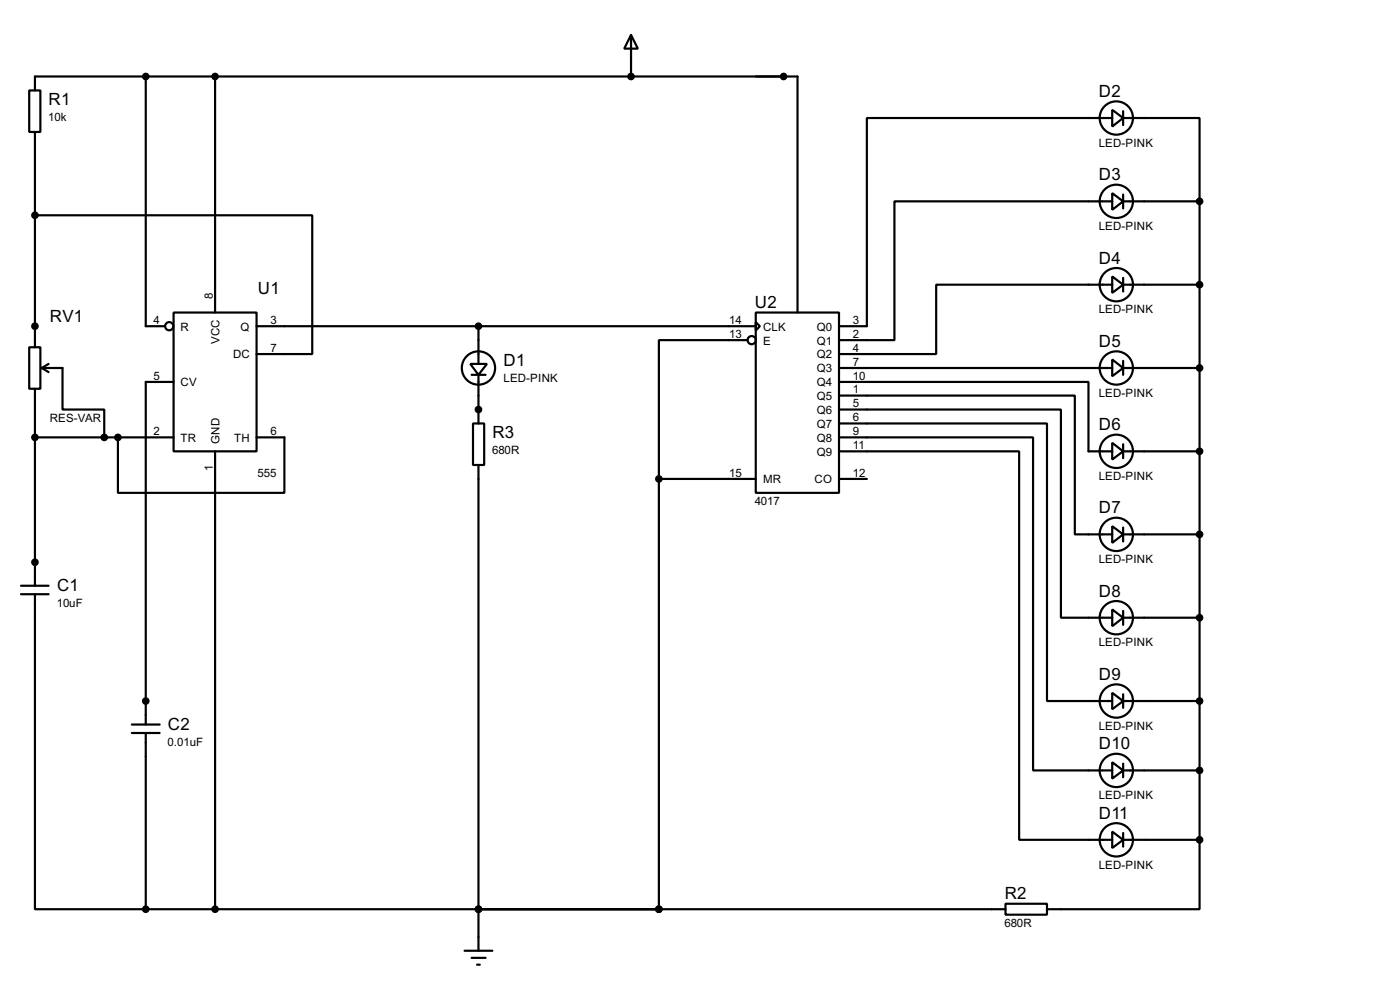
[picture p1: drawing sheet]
<svg xmlns="http://www.w3.org/2000/svg" width="256mm" height="180mm" viewBox="0 0 256 180" stroke-linecap="round" stroke-linejoin="round" font-family="sans-serif">
<g fill="none" stroke="#000" stroke-width=".4">
<path d="M5.4 16.6h2v7.6h-2zM6.4 16.6v-2.6h139.7v43.2M26.7 14v45.7h3.6M39.4 14v43.2M115.6 6.4l1.3 2.5h-2.5zM115.6 6.4v7.6M6.4 39.4h50.8v25.4h-10.2M6.4 24.2v39.4M203.8 20.1l2 1.5-2 1.6zM203.8 35.4l2 1.5-2 1.5zM203.8 21.6h-45v38.1h-5.1M203.8 36.9h-39.9v25.4h-10.2"/>
<path d="M205.8 21.6h14v15.3M205.8 36.9h14M205.8 20.4v2.5M205.8 35.6v2.6M219.8 36.9v116.8M31.8 57.2h15.2v25.4h-15.2zM47 59.7h91.5M87.7 59.7v6.9M138.5 57.2h15.2v33h-15.2zM138.5 59l.7 .7-.7 .8zM203.8 50.6l2 1.5-2 1.5zM203.8 52.1h-32.3v12.7h-17.8"/>
<path d="M205.8 52.1h14M205.8 50.9v2.5M5.4 63.6h2v7.6h-2zM6.4 71.2v36M7.7 67.4h3.8v7.6h7.6v5.1M7.7 67.4l1.2 .7M8.9 66.6l-1.2 .8M31.8 69.9h-5.1v62.7M86.2 66.6h3l-1.5 2zM86.4 68.6h2.6M86.7 77.5h2v7.6h-2zM87.7 68.6v8.9"/>
<path d="M137 62.3h-16.3v25.4M153.7 69.9h45.7v12.7h4.4M153.7 72.4h43.2v25.4h6.9M153.7 75h40.7v38.1h9.4M153.7 77.5h38.1v50.8h12M153.7 67.4h50.1M203.8 65.8l2 1.6-2 1.5zM205.8 67.4h14M205.8 66.1v2.5M6.4 80.1h25.4M21.6 80.1v10.1h30.5v-10.1h-5.1M39.4 82.6v83.8"/>
<path d="M87.7 85.1v88.9M120.7 87.7h17.8M120.7 87.7v78.7M153.7 80.1h35.6v60.9h14.5M153.7 82.6h33v71.1h17.1M153.7 87.7h5.1M203.8 81.1l2 1.5-2 1.5zM203.8 96.3l2 1.5-2 1.6zM205.8 82.6h14M205.8 97.8h14M205.8 81.3v2.6M205.8 96.6v2.5"/>
<path d="M3.9 107.2h5M3.9 108.8h5M6.4 108.8v57.6h20.3M203.8 111.6l2 1.5-2 1.5zM205.8 113.1h14M205.8 111.8v2.6M24.2 132.6h5.1M24.2 134.2h5.1M26.7 134.2v32.2M203.8 126.8l2 1.5-2 1.5zM203.8 139.5l2 1.5-2 1.5zM205.8 128.3h14"/>
<path d="M205.8 127.1v2.5M205.8 139.8v2.5M203.8 152.2l2 1.5-2 1.5zM205.8 141h14M205.8 153.7h14M205.8 152.5v2.5M219.8 153.7v12.7h-28M26.7 166.4h157.5M85.1 174h5.1M86.4 175.3h2.6M87.4 176.6h.5M184.2 165.4h7.6v2h-7.6z"/>
<circle cx="204.5" cy="36.9" r="3.1"/>
<circle cx="204.5" cy="21.6" r="3.1"/>
<circle cx="31" cy="59.7" r=".75"/>
<circle cx="204.5" cy="52.1" r="3.1"/>
<circle cx="87.6" cy="67.4" r="3.1"/>
<circle cx="137.7" cy="62.3" r=".75"/>
<circle cx="204.5" cy="67.4" r="3.1"/>
<circle cx="204.5" cy="82.6" r="3.1"/>
<circle cx="204.5" cy="97.8" r="3.1"/>
<circle cx="204.5" cy="113.1" r="3.1"/>
<circle cx="204.5" cy="128.3" r="3.1"/>
<circle cx="204.5" cy="153.7" r="3.1"/>
<circle cx="204.5" cy="141" r="3.1"/>
</g>
<g fill="#000">
<circle cx="6.4" cy="59.7" r=".2"/>
<circle cx="87.7" cy="75" r=".2"/>
<circle cx="6.4" cy="102.9" r=".2"/>
<circle cx="26.7" cy="128.3" r=".2"/>
<circle cx="87.7" cy="166.4" r=".2"/>
<circle cx="120.7" cy="166.4" r=".2"/>
</g>
<g fill="#000" stroke="#000" stroke-width=".4">
<circle cx="26.7" cy="14" r=".5"/>
<circle cx="39.4" cy="14" r=".5"/>
<circle cx="115.6" cy="14" r=".5"/>
<circle cx="143.5" cy="14" r=".5"/>
<circle cx="6.4" cy="39.4" r=".5"/>
<circle cx="219.7" cy="36.9" r=".5"/>
<circle cx="6.4" cy="59.7" r=".5"/>
<circle cx="87.6" cy="59.7" r=".5"/>
<circle cx="219.7" cy="52.1" r=".5"/>
<circle cx="87.6" cy="75" r=".5"/>
<circle cx="219.7" cy="67.4" r=".5"/>
<circle cx="6.4" cy="80.1" r=".5"/>
<circle cx="19.1" cy="80.1" r=".5"/>
<circle cx="21.6" cy="80.1" r=".5"/>
<circle cx="120.7" cy="87.7" r=".5"/>
<circle cx="219.7" cy="82.6" r=".5"/>
<circle cx="219.7" cy="97.8" r=".5"/>
<circle cx="6.4" cy="102.9" r=".5"/>
<circle cx="219.7" cy="113.1" r=".5"/>
<circle cx="26.7" cy="128.3" r=".5"/>
<circle cx="219.7" cy="128.3" r=".5"/>
<circle cx="219.7" cy="153.7" r=".5"/>
<circle cx="219.7" cy="141" r=".5"/>
<circle cx="26.7" cy="166.4" r=".5"/>
<circle cx="39.4" cy="166.4" r=".5"/>
<circle cx="87.6" cy="166.4" r=".5"/>
<circle cx="120.7" cy="166.4" r=".5"/>
</g>
<g font-size="3.5">
<text x="201.3" y="17.8">D2</text>
<text x="8.9" y="19.2">R1</text>
<text x="201.3" y="33">D3</text>
<text x="47.3" y="53.9">U1</text>
<text x="201.3" y="48.3">D4</text>
<text x="9.2" y="58.9">RV1</text>
<text x="138.3" y="56.4">U2</text>
<text x="201.3" y="63.5">D5</text>
<text x="92.3" y="67">D1</text>
<text x="90.2" y="80.2">R3</text>
<text x="201.3" y="78.8">D6</text>
<text x="201.3" y="94">D7</text>
<text x="10.5" y="108.2">C1</text>
<text x="201.3" y="109.2">D8</text>
<text x="201.3" y="124.5">D9</text>
<text x="30.8" y="133.6">C2</text>
<text x="201.3" y="137.2">D10</text>
<text x="201.3" y="149.9">D11</text>
<text x="184.1" y="164.6">R2</text>
</g>
<g font-size="2.4">
<text x="8.9" y="22.2">10k</text>
<text x="201.3" y="26.8">LED-PINK</text>
<text x="201.3" y="42.1">LED-PINK</text>
<text x="28.1" y="59.3">4</text>
<text x="39" y="54.7" transform="rotate(-90 39 54.7)">8</text>
<text x="49.6" y="59.3">3</text>
<text x="133.6" y="59.3">14</text>
<text x="156.3" y="59.3">3</text>
<text x="201.3" y="57.4">LED-PINK</text>
<text x="33.1" y="60.5">R</text>
<text x="40.2" y="63" transform="rotate(-90 40.2 63)">VCC</text>
<text x="42.7" y="65.6">DC</text>
<text x="44.1" y="60.5">Q</text>
<text x="49.6" y="64.4">7</text>
<text x="133.6" y="61.9">13</text>
<text x="139.8" y="60.5">CLK</text>
<text x="139.8" y="63.1">E</text>
<text x="149.6" y="60.5">Q0</text>
<text x="149.6" y="63.1">Q1</text>
<text x="149.6" y="65.6">Q2</text>
<text x="156.3" y="61.9">2</text>
<text x="156.3" y="64.4">4</text>
<text x="28.1" y="69.5">5</text>
<text x="33.1" y="70.7">CV</text>
<text x="92.2" y="69.9">LED-PINK</text>
<text x="149.6" y="68.1">Q3</text>
<text x="149.6" y="70.7">Q4</text>
<text x="156.3" y="67">7</text>
<text x="156.3" y="69.5">10</text>
<text x="156.3" y="72">1</text>
<text x="9.1" y="77.2">RES-VAR</text>
<text x="149.6" y="73.2">Q5</text>
<text x="149.6" y="75.8">Q6</text>
<text x="156.3" y="74.6">5</text>
<text x="156.3" y="77.1">6</text>
<text x="201.3" y="72.6">LED-PINK</text>
<text x="28.1" y="79.7">2</text>
<text x="33.1" y="80.8">TR</text>
<text x="40.2" y="81.3" transform="rotate(-90 40.2 81.3)">GND</text>
<text x="42.9" y="80.8">TH</text>
<text x="49.6" y="79.7">6</text>
<text x="90.2" y="83.1">680R</text>
<text x="149.6" y="78.3">Q7</text>
<text x="149.6" y="80.8">Q8</text>
<text x="149.6" y="83.4">Q9</text>
<text x="156.3" y="79.7">9</text>
<text x="156.3" y="82.2">11</text>
<text x="39" y="86.3" transform="rotate(-90 39 86.3)">1</text>
<text x="47.2" y="87.3">555</text>
<text x="133.6" y="87.3">15</text>
<text x="139.8" y="88.5">MR</text>
<text x="149.2" y="88.5">CO</text>
<text x="156.3" y="87.3">12</text>
<text x="201.3" y="87.8">LED-PINK</text>
<text x="138.3" y="92.4">4017</text>
<text x="201.3" y="103.1">LED-PINK</text>
<text x="10.4" y="111.1">10uF</text>
<text x="201.3" y="118.3">LED-PINK</text>
<text x="30.7" y="136.5">0.01uF</text>
<text x="201.3" y="133.6">LED-PINK</text>
<text x="201.3" y="146.3">LED-PINK</text>
<text x="201.3" y="159">LED-PINK</text>
<text x="184" y="169.6">680R</text>
</g>
</svg>
